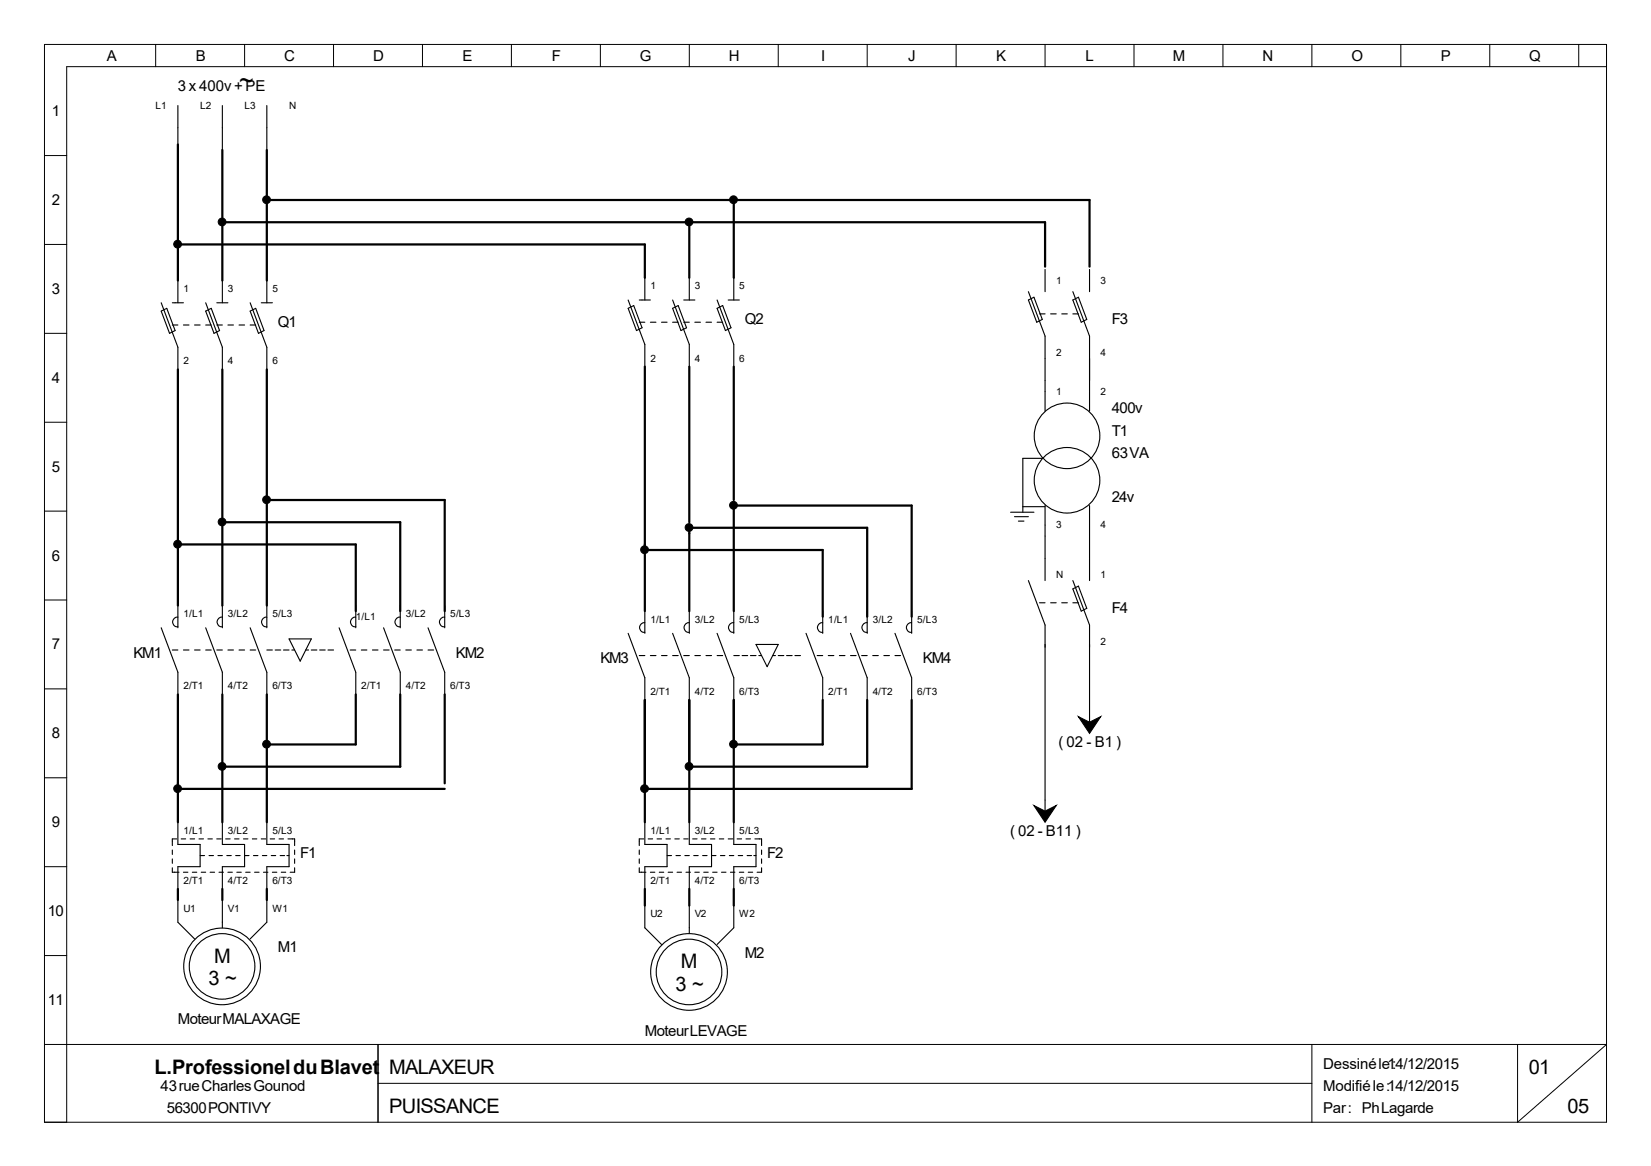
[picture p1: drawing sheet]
<svg xmlns="http://www.w3.org/2000/svg" width="297mm" height="210mm" viewBox="0 0 297 210" stroke-linecap="round" stroke-linejoin="round" font-family="sans-serif">
<g fill="none" stroke="#000" stroke-width=".2">
<path d="M32 19v8M40 19v8M48 19v8M29 54.5l3 8v4M29 56l1-.5 1.5 4-1 .5zM31 58.5h1M31 54.5h2M32 50.5v4M33 58.5h1M35 58.5h1M37 54.5l3 8v4M37 58.5h1"/>
<path d="M37 56l1-.5 1.5 4-1 .5zM39 58.5h1M39 54.5h2M40 50.5v4M41 58.5h1M43 58.5h1M45 54.5l3 8v4M45 58.5h1M45 56l1-.5 1.5 4-1 .5zM47 54.5h2M48 50.5v4M113 54l3 8v4"/>
<path d="M113 55.5l1-.5 1.5 4-1 .5zM115 58h1M115 54h2M116 50v4M117 58h1M119 58h1M121 54l3 8v4M121 58h1M121 55.5l1-.5 1.5 4-1 .5zM123 58h1M123 54h2M124 50v4"/>
<path d="M125 58h1M127 58h1M129 54l3 8v4M129 58h1M129 55.5l1-.5 1.5 4-1 .5zM131 54h2M132 50v4M185 52.5l3 8v13.5M185 54l1-.5 1.5 4-1 .5zM187 56.5h1M188 48.5v4M189 56.5h1"/>
<path d="M191 56.5h1M193 52.5l3 8v13.5M193 56.5h1M193 54l1-.5 1.5 4-1 .5zM196 48.5v4M181.8 92.2h4.2M182.5 93h2.5M183.2 93.8h1M184 91.2h4M187.5 82.5h-3.5v9.7M188 91v13.5M196 91v13.5"/>
<path d="M29 113l3 8v4M31 117h1M32 111.1a.86 .86 0 0 0-.9 .9 .86 .86 0 0 0 .9 .8M32 109v4M33 117h1M35 117h1M37 113l3 8v4M37 117h1M39 117h1M40 111.1a.86 .86 0 0 0-.9 .9 .86 .86 0 0 0 .9 .8M40 109v4M41 117h1"/>
<path d="M43 117h1M45 113l3 8v4M45 117h1M48 111.1a.86 .86 0 0 0-.9 .9 .86 .86 0 0 0 .9 .8M48 109v4M48 117h1M49.5 117h1M51 117h1M52 115h4l-2 4zM52.5 117h.5M55 117h.5M56 117h1"/>
<path d="M57.5 117h1M59 117h1M61 113l3 8v4M63 117h1M64 111.1a.86 .86 0 0 0-.9 .9 .86 .86 0 0 0 .9 .8M64 109v4M65 117h1M67 117h1M69 117h1M69 113l3 8v4M71 117h1M72 111.1a.86 .86 0 0 0-.9 .9 .86 .86 0 0 0 .9 .8"/>
<path d="M72 109v4M73 117h1M75 117h1M77 117h1M77 113l3 8v4M80 111.1a.86 .86 0 0 0-.9 .9 .86 .86 0 0 0 .9 .8M80 109v4M113 114l3 8v4M115 118h1M116 112.1a.86 .86 0 0 0-.9 .9 .86 .86 0 0 0 .9 .8M116 110v4M117 118h1"/>
<path d="M119 118h1M121 118h1M121 114l3 8v4M123 118h1M124 112.1a.86 .86 0 0 0-.9 .9 .86 .86 0 0 0 .9 .8M124 110v4M125 118h1M127 118h1M129 118h1M129 114l3 8v4M132 112.1a.86 .86 0 0 0-.9 .9 .86 .86 0 0 0 .9 .8M132 118h1"/>
<path d="M132 110v4M133.5 118h1M135 118h1M136 116h4l-2 4zM136.5 118h.5M139 118h.5M140 118h1M141.5 118h1M143 118h1M145 114l3 8v4M147 118h1M148 112.1a.86 .86 0 0 0-.9 .9 .86 .86 0 0 0 .9 .8"/>
<path d="M148 110v4M149 118h1M151 118h1M153 114l3 8v4M153 118h1M155 118h1M156 112.1a.86 .86 0 0 0-.9 .9 .86 .86 0 0 0 .9 .8M156 110v4M157 118h1M159 118h1M161 114l3 8v4M161 118h1"/>
<path d="M164 112.1a.86 .86 0 0 0-.9 .9 .86 .86 0 0 0 .9 .8M164 110v4M185 104.5l3 8v33.5M187 108.5h1M189 108.5h1M191 108.5h1M193 104.5l3 8v17.5M193 108.5h1M193 106l1-.5 1.5 4-1 .5zM31 156.2v.8h1.2M31 153v.8M31 154.6v.8"/>
<path d="M31.8 151h-.8v1.2M32 148v4h4v4h-4v4M32.6 151h.8M33 157h.8M34.2 151h.8M34.6 157h.8M35.8 151h.8M36 154h.8M36.2 157h.8M37.4 151h.8M37.6 154h.8M37.8 157h.8"/>
<path d="M39 151h.8M39.2 154h.8M39.4 157h.8M40 148v4h4v4h-4v4M40.6 151h.8M40.8 154h.8M41 157h.8M42.2 151h.8M42.4 154h.8M42.6 157h.8M43.8 151h.8M44 154h.8"/>
<path d="M44.2 157h.8M45.4 151h.8M45.6 154h.8M45.8 157h.8M47 151h.8M47.2 154h.8M47.4 157h.8M48 148v4h4v4h-4v4M48.6 151h.8M48.8 154h.8M49 157h.8M50.2 151h.8"/>
<path d="M50.4 154h.8M50.6 157h.8M51.6 154h.4M51.8 151h1.2v1.2M53 156.2v.8h-.8M53 153v.8M53 154.6v.8M115 156.2v.8h1.2M115 153v.8M115 154.6v.8M115.8 151h-.8v1.2M116 148v4h4v4h-4v4"/>
<path d="M116.6 151h.8M117 157h.8M118.2 151h.8M118.6 157h.8M119.8 151h.8M120 154h.8M120.2 157h.8M121.4 151h.8M121.6 154h.8M121.8 157h.8M123 151h.8M123.2 154h.8"/>
<path d="M123.4 157h.8M124 148v4h4v4h-4v4M124.6 151h.8M124.8 154h.8M125 157h.8M126.2 151h.8M126.4 154h.8M126.6 157h.8M127.8 151h.8M128 154h.8M128.2 157h.8M129.4 151h.8"/>
<path d="M129.6 154h.8M129.8 157h.8M131 151h.8M131.2 154h.8M131.4 157h.8M132 148v4h4v4h-4v4M132.6 151h.8M132.8 154h.8M133 157h.8M134.2 151h.8M134.4 154h.8M134.6 157h.8"/>
<path d="M135.6 154h.4M135.8 151h1.2v1.2M137 153v.8M137 154.6v.8M137 156.2v.8h-.8M32 162v4l3 3M40 162v5M48 162v4l-3 3M116 163v4l3 3M124 163v5M132 163v4l-3 3"/>
<circle cx="192" cy="78.5" r="5.9"/>
<circle cx="192" cy="86.5" r="5.9"/>
<circle cx="40" cy="174" r="6.9"/>
<circle cx="40" cy="174" r="5.9"/>
<circle cx="124" cy="175" r="6.9"/>
<circle cx="124" cy="175" r="5.9"/>
</g>
<g fill="none" stroke="#000" stroke-width=".4">
<path d="M32 26v24.5M40 27v23.5M48 27v23.5M48 36h148v12M132 36v14M32 44h84v6M40 40h148v8M124 40v10M32 66.5v42.5M40 66.5v42.5M48 66.5v42.5M116 66v44"/>
<path d="M124 66v28M132 66v24M32 98h32v12M40 94h32v16M48 90h32v20M116 99h32v12M124 110v-15h32v16M132 110v-19h32v20M32 125v23M40 125v23M48 125v23M64 125v9h-16"/>
<path d="M72 125v13h-32M80 125v16M116 126v22M124 126v22M132 126v22M148 126v8h-16M156 126v12h-32M164 126v16h-48M32 142h48M32 160v2M40 160v2M48 160v2"/>
<path d="M116 160v3M124 160v3M132 160v3"/>
</g>
<g fill="#000" stroke="#000" stroke-width=".18">
<circle cx="40" cy="40" r=".7"/>
<circle cx="48" cy="36" r=".7"/>
<circle cx="124" cy="40" r=".7"/>
<circle cx="132" cy="36" r=".7"/>
<circle cx="32" cy="44" r=".7"/>
<circle cx="32" cy="98" r=".7"/>
<circle cx="40" cy="94" r=".7"/>
<circle cx="48" cy="90" r=".7"/>
<circle cx="116" cy="99" r=".7"/>
<circle cx="124" cy="95" r=".7"/>
<circle cx="132" cy="91" r=".7"/>
<circle cx="40" cy="138" r=".7"/>
<circle cx="48" cy="134" r=".7"/>
<circle cx="124" cy="138" r=".7"/>
<circle cx="132" cy="134" r=".7"/>
<circle cx="32" cy="142" r=".7"/>
<circle cx="116" cy="142" r=".7"/>
</g>
<g fill="#000" stroke="#000" stroke-width=".2">
<path d="M194 129l2 1 2-1-2 3z" fill-rule="evenodd"/>
<path d="M186 145l2 1 2-1-2 3z" fill-rule="evenodd"/>
</g>
<g fill="none" stroke="#000" stroke-width=".18">
<path d="M8 8h281v194h-281zM28 8v4M44 8v4M60 8v4M76 8v4M92 8v4M108 8v4M124 8v4M140 8v4M156 8v4M172 8v4M188 8v4"/>
<path d="M204 8v4M220 8v4M236 8v4M252 8v4M268 8v4M284 8v4M289 12h-277v190M8 28h4M8 44h4M8 60h4M8 76h4M8 92h4"/>
<path d="M8 108h4M8 124h4M8 140h4M8 156h4M8 172h4M8 188h281l-16 14v-14M68 188v14M68 195h168M236 188v14"/>
</g>
<text font-size="4.5" x="43" y="16.1">~</text>
<g font-size="3.6">
<text x="38.5" y="173.3">M</text>
<text x="37.5" y="177.3">3 ~</text>
<text x="121.5" y="178.3">3 ~</text>
<text x="122.5" y="174.3">M</text>
<text x="27.8" y="193.3">L.Professionel du Blavet</text>
<text x="70" y="193.3">MALAXEUR</text>
<text x="275" y="193.3">01</text>
<text x="70" y="200.3">PUISSANCE</text>
<text x="282" y="200.3">05</text>
</g>
<g font-size="2.7">
<text x="19.2" y="10.9">A</text>
<text x="35.2" y="10.9">B</text>
<text x="51.1" y="10.9">C</text>
<text x="67.1" y="10.9">D</text>
<text x="83.2" y="10.9">E</text>
<text x="99.3" y="10.9">F</text>
<text x="115.1" y="10.9">G</text>
<text x="131.1" y="10.9">H</text>
<text x="147.7" y="10.9">I</text>
<text x="163.4" y="10.9">J</text>
<text x="179.2" y="10.9">K</text>
<text x="195.3" y="10.9">L</text>
<text x="211" y="10.9">M</text>
<text x="227.1" y="10.9">N</text>
<text x="243.1" y="10.9">O</text>
<text x="259.2" y="10.9">P</text>
<text x="275.1" y="10.9">Q</text>
<text x="32" y="16.4">3 x 400v + PE</text>
<text x="9.3" y="20.9">1</text>
<text x="9.3" y="36.9">2</text>
<text x="9.3" y="52.9">3</text>
<text x="50" y="58.9">Q1</text>
<text x="134" y="58.4">Q2</text>
<text x="200" y="58.4">F3</text>
<text x="9.3" y="68.9">4</text>
<text x="200" y="74.4">400v</text>
<text x="200" y="78.4">T1</text>
<text x="200" y="82.4">63 VA</text>
<text x="9.3" y="84.9">5</text>
<text x="200" y="90.4">24v</text>
<text x="9.3" y="100.9">6</text>
<text x="200" y="110.4">F4</text>
<text x="9.3" y="116.9">7</text>
<text x="24" y="118.4">KM1</text>
<text x="82" y="118.4">KM2</text>
<text x="108" y="119.4">KM3</text>
<text x="166" y="119.4">KM4</text>
<text x="9.3" y="132.9">8</text>
<text x="190.4" y="134.4">( 02 - B1 )</text>
<text x="9.3" y="148.9">9</text>
<text x="54" y="154.4">F1</text>
<text x="138" y="154.4">F2</text>
<text x="181.7" y="150.4">( 02 - B11 )</text>
<text x="8.6" y="164.9">10</text>
<text x="50" y="171.4">M1</text>
<text x="134" y="172.4">M2</text>
<text x="8.6" y="180.9">11</text>
<text x="32" y="184.4">Moteur MALAXAGE</text>
<text x="116" y="186.4">Moteur LEVAGE</text>
<text x="28.9" y="196.4">43 rue Charles Gounod</text>
<text x="238" y="192.4">Dessiné le :</text>
<text x="238" y="196.4">Modifié le :14/12/2015</text>
<text x="249.6" y="192.4">14/12/2015</text>
<text x="30" y="200.4">56300 PONTIVY</text>
<text x="238" y="200.4">Par : Ph Lagarde</text>
</g>
<g font-size="1.8">
<text x="28" y="19.6">L1</text>
<text x="36" y="19.6">L2</text>
<text x="44" y="19.6">L3</text>
<text x="52" y="19.6">N</text>
<text x="33" y="52.6">1</text>
<text x="41" y="52.6">3</text>
<text x="49" y="52.6">5</text>
<text x="117" y="52.1">1</text>
<text x="125" y="52.1">3</text>
<text x="133" y="52.1">5</text>
<text x="190" y="51.1">1</text>
<text x="198" y="51.1">3</text>
<text x="33" y="65.6">2</text>
<text x="41" y="65.6">4</text>
<text x="49" y="65.6">6</text>
<text x="117" y="65.1">2</text>
<text x="125" y="65.1">4</text>
<text x="133" y="65.1">6</text>
<text x="190" y="64.1">2</text>
<text x="198" y="64.1">4</text>
<text x="190" y="71.1">1</text>
<text x="198" y="71.1">2</text>
<text x="190" y="95.1">3</text>
<text x="198" y="95.1">4</text>
<text x="190" y="104.1">N</text>
<text x="198" y="104.1">1</text>
<text x="33" y="111.1">1/L1</text>
<text x="41" y="111.1">3/L2</text>
<text x="49" y="111.1">5/L3</text>
<text x="64" y="111.6">1/L1</text>
<text x="73" y="111.1">3/L2</text>
<text x="81" y="111.1">5/L3</text>
<text x="117" y="112.1">1/L1</text>
<text x="125" y="112.1">3/L2</text>
<text x="133" y="112.1">5/L3</text>
<text x="149" y="112.1">1/L1</text>
<text x="157" y="112.1">3/L2</text>
<text x="165" y="112.1">5/L3</text>
<text x="198" y="116.1">2</text>
<text x="33" y="124.1">2/T1</text>
<text x="41" y="124.1">4/T2</text>
<text x="49" y="124.1">6/T3</text>
<text x="65" y="124.1">2/T1</text>
<text x="73" y="124.1">4/T2</text>
<text x="81" y="124.1">6/T3</text>
<text x="117" y="125.1">2/T1</text>
<text x="125" y="125.1">4/T2</text>
<text x="133" y="125.1">6/T3</text>
<text x="149" y="125.1">2/T1</text>
<text x="157" y="125.1">4/T2</text>
<text x="165" y="125.1">6/T3</text>
<text x="33" y="150.1">1/L1</text>
<text x="41" y="150.1">3/L2</text>
<text x="49" y="150.1">5/L3</text>
<text x="117" y="150.1">1/L1</text>
<text x="125" y="150.1">3/L2</text>
<text x="133" y="150.1">5/L3</text>
<text x="33" y="159.1">2/T1</text>
<text x="41" y="159.1">4/T2</text>
<text x="49" y="159.1">6/T3</text>
<text x="117" y="159.1">2/T1</text>
<text x="125" y="159.1">4/T2</text>
<text x="133" y="159.1">6/T3</text>
<text x="33" y="164.1">U1</text>
<text x="41" y="164.1">V1</text>
<text x="49" y="164.1">W1</text>
<text x="117" y="165.1">U2</text>
<text x="125" y="165.1">V2</text>
<text x="133" y="165.1">W2</text>
</g>
</svg>
